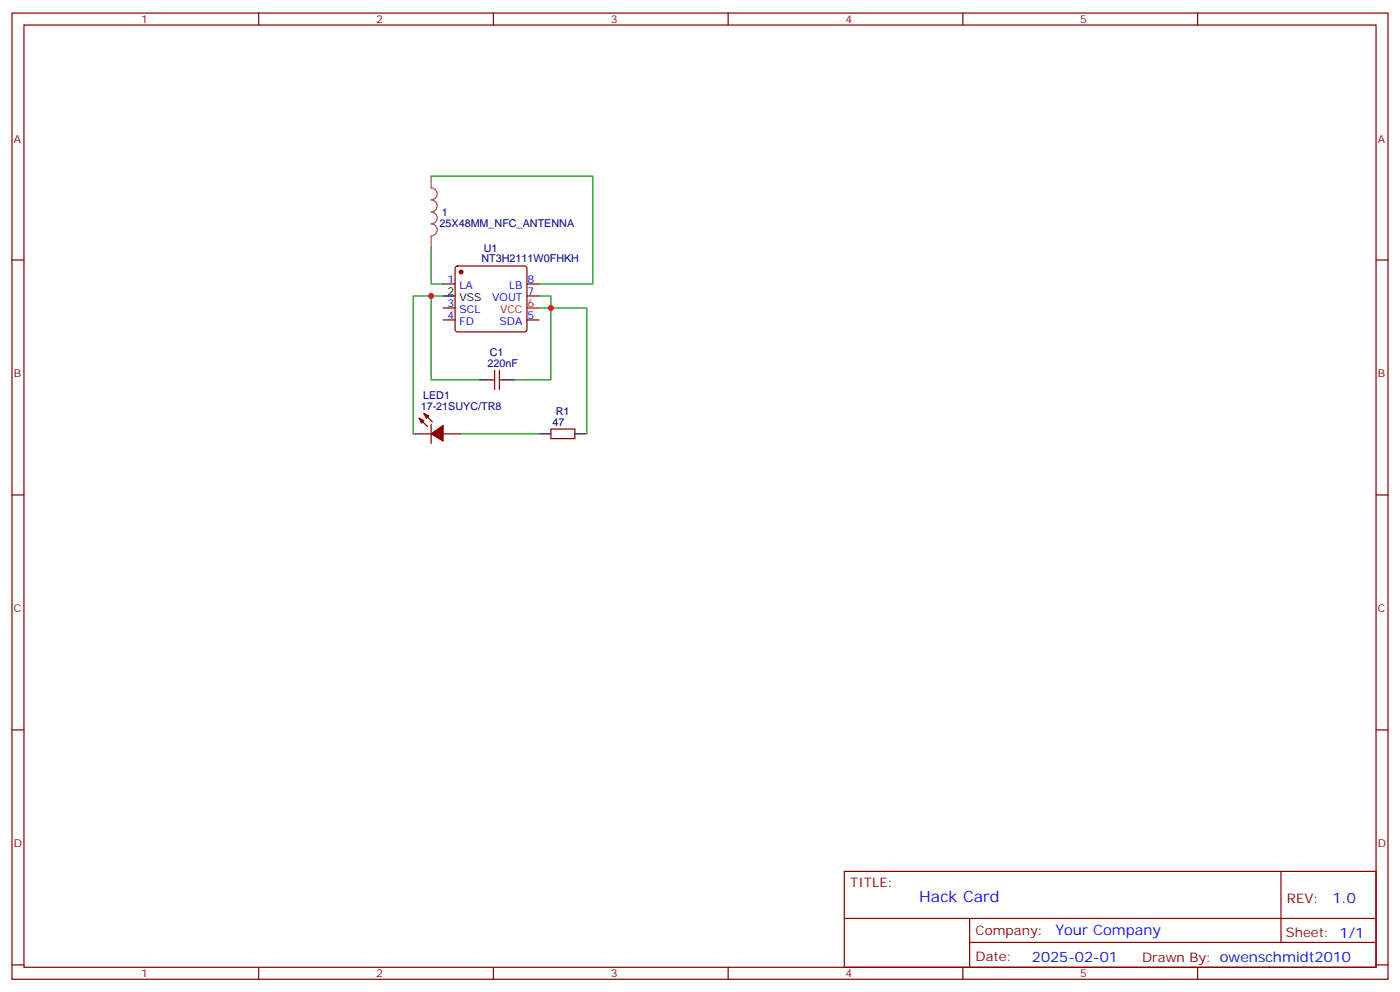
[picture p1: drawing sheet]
<svg xmlns="http://www.w3.org/2000/svg" width="412mm" height="292mm" viewBox="0 0 412 292" stroke-linecap="round" stroke-linejoin="round" font-family="sans-serif">
<g fill="none" stroke="#870000" stroke-width=".35">
<path d="M3.5 3.8h405.4v284.4h-405.4zM7.1 7.4h398.2v277.3h-398.2zM76.2 3.8v3.6M145.3 3.8v3.6M214.5 3.8v3.6M283.6 3.8v3.6M352.8 3.8v3.6M3.5 76.5h3.6M134.3 78.5l.5-.2h19.7l.5 .2 .2 .5v18l-.2 .5-.5 .2h-19.7l-.5-.3-.2-.4v-18zM405.3 76.5h3.6M130.5 83.6h3.6M130.5 94.2h3.6"/>
<path d="M130.5 90.6h3.6M155.2 83.6h3.5M155.2 87.1h3.5M155.2 94.2h3.5M144.6 111.8h1.1M145.7 109v5.6M147.1 109v5.6M147.1 111.8h1.1M121.7 127.7h5.3M123.5 123.1l2.4 2.5M124.9 121.7l2.5 2.4M127 124.8v5.7"/>
<path d="M130.5 127.7h5.3M162.3 126.3h7v2.8h-7zM3.5 145.7h3.6M405.3 145.7h3.6M3.5 214.8h3.6M405.3 214.8h3.6M248.7 256.4h156.6v28.3h-156.6zM377.3 256.5v20.8M248.7 270.3h156.5M285.6 277.3h119.6M285.6 270.3v14.1M3.5 284h3.6"/>
<path d="M76.2 284.7v3.5M145.3 284.7v3.5M214.5 284.7v3.5M283.6 284.7v3.5M352.8 284.7v3.5M405.3 284h3.6"/>
</g>
<path d="M155.2 90.6h3.5" fill="none" stroke="#f00" stroke-width=".35"/>
<path d="M130.5 87.1h3.6M141.1 111.8h3.5M148.2 111.8h3.5M158.7 127.7h3.6M169.3 127.7h3.6" fill="none" stroke="#000" stroke-width=".35"/>
<g fill="#870000" stroke="#870000" stroke-width=".35">
<path d="M123.5 123.1l1.4 .7-.7 .7z"/>
<path d="M124.9 121.7l1.4 .7-.7 .7z"/>
<path d="M127 127.7l3.5-2.5v4.6z"/>
<circle cx="135.8" cy="80" r=".53"/>
</g>
<path d="M127 51.8v3.5a1.76 1.76 0 0 1 1.8 1.8 1.76 1.76 0 0 1-1.8 1.7 1.76 1.76 0 0 1 1.8 1.8 1.76 1.76 0 0 1-1.8 1.7 1.76 1.76 0 0 1 1.8 1.8 1.76 1.76 0 0 1-1.8 1.8 1.76 1.76 0 0 1 1.8 1.7 1.76 1.76 0 0 1-1.8 1.8M127 69.5v3.5" fill="none" stroke="#a64a4a" stroke-width=".35"/>
<path d="M127 51.8h47.6v31.8h-15.9M127 73v10.6h3.5M127 87.1h-5.3v40.6M130.5 87.1h-3.5v24.7h14.1M158.7 87.1h3.6v3.5h10.6v37.1M158.7 90.6h3.6v21.2h-10.6M135.8 127.7h22.9" fill="none" stroke="#008700" stroke-width=".35"/>
<g fill="#c00">
<circle cx="127" cy="87.1" r=".88"/>
<circle cx="162.3" cy="90.6" r=".88"/>
</g>
<text font-size="4.6" fill="#00f" x="270.8" y="265.5">Hack Card</text>
<g font-size="4.2" fill="#00f">
<text x="392.5" y="265.7">1.0</text>
<text x="310.9" y="275.3">Your Company</text>
<text x="304" y="283.1">2025-02-01</text>
</g>
<g font-size="3.9" fill="#800">
<text x="250.5" y="261">TITLE:</text>
<text x="379.1" y="265.7">REV:</text>
<text x="287.4" y="275.2">Company:</text>
<text x="378.7" y="275.8">Sheet: 1/1</text>
<text x="287.4" y="282.9">Date:</text>
<text x="336.4" y="283">Drawn By: owenschmidt2010</text>
</g>
<g font-size="3.2" fill="#800">
<text x="41.6" y="6.8">1</text>
<text x="110.8" y="6.8">2</text>
<text x="179.9" y="6.8">3</text>
<text x="249.1" y="6.8">4</text>
<text x="318.2" y="6.8">5</text>
<text x="4.1" y="41.9">A</text>
<text x="405.9" y="41.9">A</text>
<text x="4.1" y="111.1">B</text>
<text x="405.9" y="111.1">B</text>
<text x="4.1" y="180.2">C</text>
<text x="405.9" y="180.2">C</text>
<text x="4.1" y="249.4">D</text>
<text x="405.9" y="249.4">D</text>
<text x="41.6" y="287.7">1</text>
<text x="110.8" y="287.7">2</text>
<text x="179.9" y="287.7">3</text>
<text x="249.1" y="287.7">4</text>
<text x="318.2" y="287.7">5</text>
</g>
<g font-size="3.2" fill="#000080">
<text x="130.2" y="63.6">1</text>
<text x="129.5" y="66.8">25X48MM_NFC_ANTENNA</text>
<text x="141.8" y="77.2">NT3H2111W0FHKH</text>
<text x="142.5" y="74">U1</text>
<text x="143.6" y="107.9">220nF</text>
<text x="144.3" y="104.7">C1</text>
<text x="124.6" y="117.4">LED1</text>
<text x="123.9" y="120.6">17-21SUYC/TR8</text>
<text x="162.7" y="125.4">47</text>
<text x="163.7" y="122">R1</text>
</g>
<g font-size="3.2" fill="#00f">
<text x="131.9" y="83.2">1</text>
<text x="155.4" y="83.2">8</text>
<text x="135.4" y="85">LA</text>
<text x="145" y="88.5">VOUT</text>
<text x="150" y="85">LB</text>
<text x="155.4" y="86.7">7</text>
<text x="131.9" y="93.8">4</text>
<text x="131.9" y="90.3">3</text>
<text x="135.4" y="95.6">FD</text>
<text x="135.4" y="92">SCL</text>
<text x="147.1" y="95.6">SDA</text>
<text x="155.4" y="93.8">5</text>
</g>
<g font-size="3.2">
<text x="131.9" y="86.7">2</text>
<text x="135.4" y="88.5">VSS</text>
</g>
<g font-size="3.2" fill="#f00">
<text x="147.3" y="92">VCC</text>
<text x="155.4" y="90.3">6</text>
</g>
</svg>
